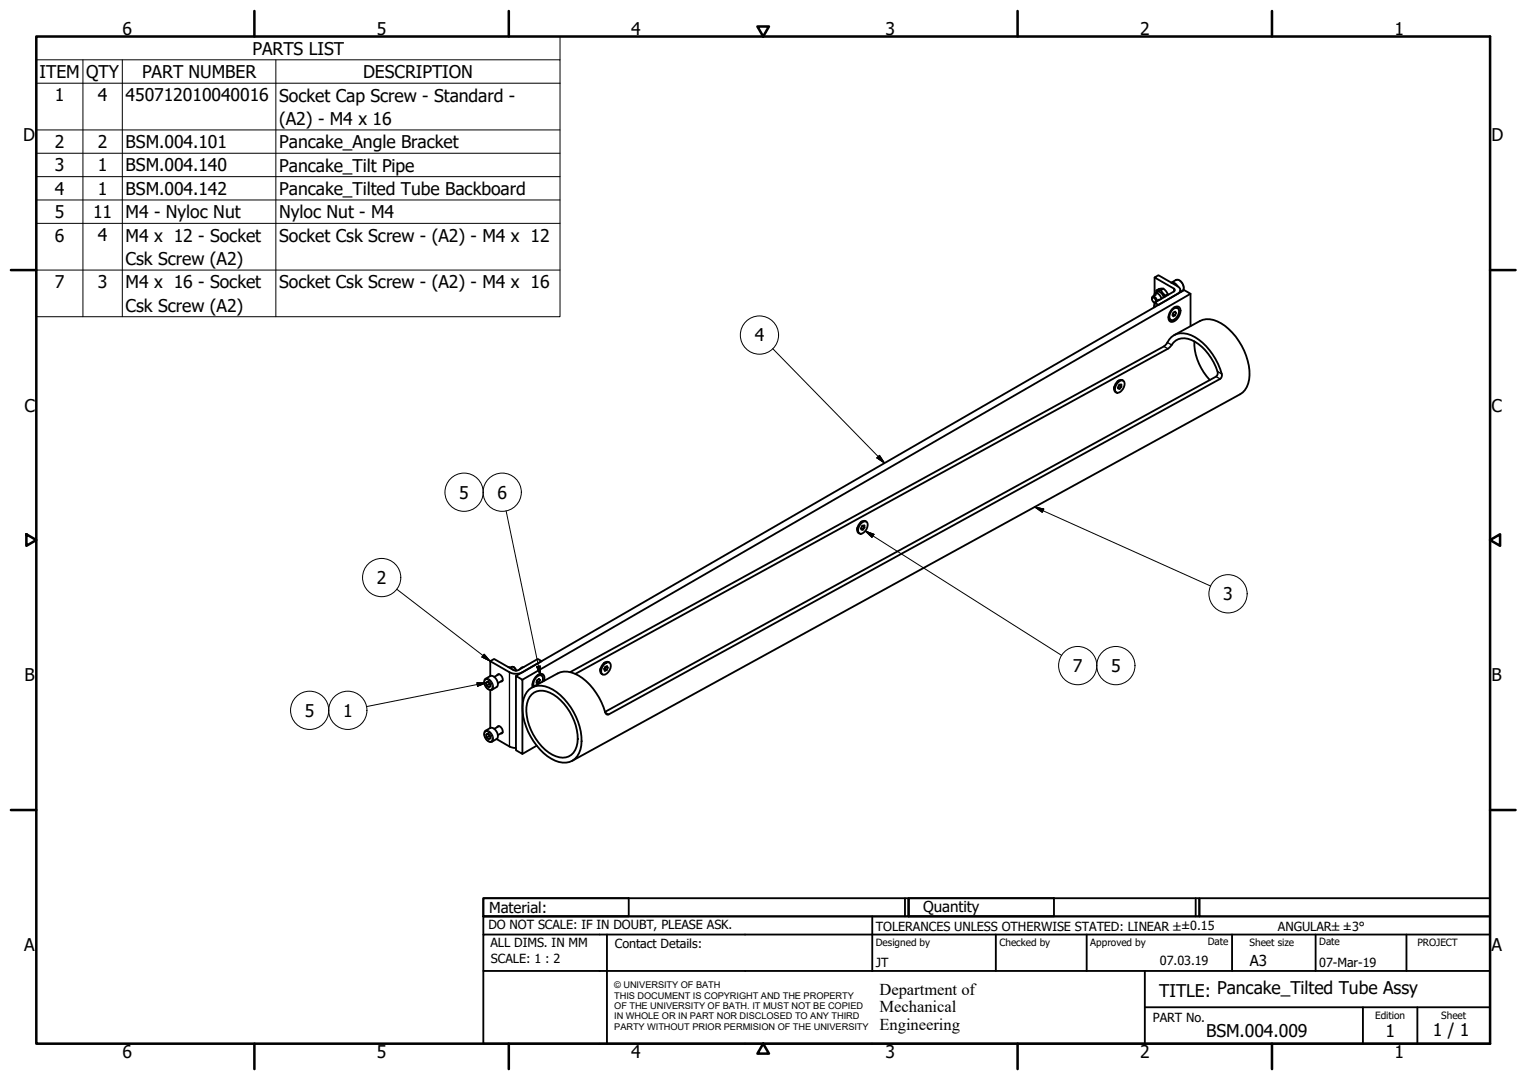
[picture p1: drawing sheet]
<svg xmlns="http://www.w3.org/2000/svg" width="420mm" height="297mm" viewBox="0 0 420 297" stroke-linecap="round" stroke-linejoin="round" font-family="sans-serif">
<!-- layer: Visible (ISO) -->
<g fill="none" stroke="#000" stroke-width=".51">
<path d="M317.7 76.3l1-.6 5.3 3a1.08 1.08 0 0 1 .8 1.1 1.08 1.08 0 0 1-.8 1l-5.3 3.1-1-.6 5.3-3.1 .3-.4-.3-.4zM317.7 76.3v4.5M318.2 79.9a1.86 1.86 0 0 1 1.9-.5 1.86 1.86 0 0 1 1.3 1.5v.2M320.1 79.4l-.7 .4M324 78.7a1.62 1.62 0 0 0-1.7-.9l1.3-.8a1.95 1.95 0 0 1 1.8 1 1.95 1.95 0 0 1-.1 2l-.5 .4v-.6M316.9 82.2l.3-.6a1.14 1.14 0 0 1 1.1 1.1M317.5 83.2l.1 .1M317.5 81.4l.3-.7a1.56 1.56 0 0 1 1.8 1.5M317.6 83.3h.1M317.7 83.6l-.2 .9M317.7 83.3v1.2M317.8 80.7l.7-.4a1.67 1.67 0 0 1 1.7 1.5"/>
<path d="M318 83a.83 .83 0 0 0-1-1.1l.2 1 .5 .3M318.1 81.1l-.9 .5M318.1 80.5l.1-.6 1.2-.1 1.3 1.5-.1 .3M319.1 82.4l-.5 .2-.6 .5M321.4 80.9l-.7 .4M321.5 87.2l.2 .5 .4 .3M322.5 85.1a1.25 1.25 0 0 1 1.1-.8 1.25 1.25 0 0 1 1.2 .6 3.2 3.2 0 0 1-2.3 3.6 1.14 1.14 0 0 1-.9-1.7zM322.7 85.1a.99 .99 0 0 1 1.7 .1 2.47 2.47 0 0 1-2.1 2.9 1.61 1.61 0 0 1 0-2.5zM322.7 86.4h.1M322.7 86.3v.1M323 84.6l.5-.1 .5 .2M323.1 92.2l7.1-3.9a6.3 6.3 0 0 1 6.9 1.3 17.3 17.3 0 0 1 6.6 14.8 5.5 5.5 0 0 1-2.5 4l-183.8 100.9"/>
<path d="M323.2 85.8l.4 .3-.3 .6M323.6 86.1l-.3-.4-.5 .3-.2 .7 .2 .3 .5-.3-.6-.3M327.6 80.8v8.9M328.6 93.9a15.1 15.1 0 0 0 4.3 10.6M306.5 106.4v.5M307.6 105.2a1.1 1.1 0 0 1 1.7-.2 2.51 2.51 0 0 1-1.9 3 1.42 1.42 0 0 1-.2-2.3zM307.9 104.6l-.4 .3M307.9 106l.6 .4-.4 .5M307.9 106l-.1 .1M307.9 106h.1M308.5 106.4v-.6l-.4-.1-.4 .6v.6h.4l-.4-.2M309.1 104.7a1.48 1.48 0 0 0-2.2 .9 1.47 1.47 0 0 0 .3 2.4"/>
<path d="M235.8 145.2v.5M237.2 143.4l-.4 .2M237.2 143.7a.89 .89 0 0 1 1.1-.3 .89 .89 0 0 1 .4 1.2 2.28 2.28 0 0 1-2.2 2.1 2.08 2.08 0 0 1 .7-3zM237.2 144.8l.7 .3-.5 .6M237.9 145.1l-.1-.6h-.4l-.4 .6v.6h.4l-.4-.3M238.4 143.5a1.45 1.45 0 0 0-2.2 .9 1.5 1.5 0 0 0 .3 2.3M133.4 186.8l1.5-.9a2.02 2.02 0 0 1 1.8 3.1l-1.3 .7a2.02 2.02 0 0 1-2-2.9zM133.8 187.8l.4-.3 .6 .5 .2 .8-.5 .2-.6-.4zM134.2 187.5l-.4 .3M134.6 187.9l.1 .2M134.7 188.1l-.8 .5M134.7 188.1l.1 .1"/>
<path d="M134.9 181.8l1.1-.6 5.3 3.1 .7 .2 .7-.2 5.3-3.1 1 .6-5.3 3.1-1.7 .4-1.8-.4zM134.9 181.8v4.1M134.9 189.8v10.4M136.8 185.7l.1-.2a1.24 1.24 0 0 1 1.2 .6 1.24 1.24 0 0 1 0 1.3h-.3M137.3 199.7l-1.3 .8M137.3 185.4l-1.3 .8M138.3 187.1l-1.3 .8M139.8 183.5l.6 .1 .5 .5M141.3 183.5l.4 .3 .3 .7-.2-.4a.87 .87 0 0 0-1.4-.5M142 185.9l1.7 1.1v20.4l-1.7-1.1zM142 185.9l183.8-106.1 1.8 1-183.9 106.2M144.1 183.5l-.5 .1-.6 .5"/>
<path d="M145.6 189.7a5.3 5.3 0 0 1 6.5 0 17.3 17.3 0 0 1 7.8 15.4 4.8 4.8 0 0 1-7.1 4.1 17.1 17.1 0 0 1-9-15.9 6.2 6.2 0 0 1 1.8-3.6zM146.3 191a4.6 4.6 0 0 1 6 .1 15.1 15.1 0 0 1 6.6 13.3 4.1 4.1 0 0 1-5.9 3.6 14.5 14.5 0 0 1-8-14.5l.7-1.8zM146.5 188.2l.3 .7M147.7 187.4h.1M147.8 187.1l-.1 .3M148 185.6h.5l.5 .2M148.2 186.8l.4 .3-.3-.3-.5 .3-.2 .7 .3 .3 .5-.4-.7-.3M148.6 187.1l-.2 .6M149.2 187.5a1.26 1.26 0 0 0-.5-1.8 2.51 2.51 0 0 0-1.8 3.1M149.7 187.3a1.18 1.18 0 0 0 0-1.5 1.18 1.18 0 0 0-1.5-.3l-.9 .8a3.2 3.2 0 0 0-.7 2.7M156.9 184.9l163.3-89.6 .6-.5a4.9 4.9 0 0 1 7-2.6 16.8 16.8 0 0 1 8.4 11l-.5 1-168.2 92.3a.69 .69 0 0 1-1-.6 16.8 16.8 0 0 0-8.4-10.6 5.5 5.5 0 0 0-4.7-.1l-7 3.9M158.3 185.3l163.1-89.4 .5-.5a4.3 4.3 0 0 1 5.9-1.9 14.3 14.3 0 0 1 7.3 9.1l-.5 1-168.1 92.2"/>
<path d="M165.1 184v.5M166.1 182.9a1.23 1.23 0 0 1 1.8-.5 2.31 2.31 0 0 1-2.1 3.1 1.85 1.85 0 0 1 .3-2.6zM166.5 182.2l-.4 .2M166.8 183.4l.4 .2-.2-.4-.5 .2-.3 .7 .2 .4 .5-.2M167.2 183.6l-.3 .7-.6-.4M167.7 182.2a1.48 1.48 0 0 0-2.2 1 1.44 1.44 0 0 0 .3 2.3M133.8 202.1l.4-.3 .6 .5 .2 .8-.5 .2-.6-.5zM134.2 201.8l-.4 .3M134.6 202.2l.1 .2M134.7 202.4l-.8 .4M134.7 202.4l.1 .1M134.9 200.2a2.02 2.02 0 0 1 1.8 3"/>
<path d="M134.9 200.2l-1.3 .8a1.95 1.95 0 0 0 0 2 1.95 1.95 0 0 0 1.8 1l1.3-.8M136.7 203.3l3.5 2 1.8 .4M136.8 200l.1-.2a1.25 1.25 0 0 1 1.2 .6 1.25 1.25 0 0 1 0 1.3h-.3M138.3 201.4l-1.3 .8M147.7 205.1l-4 2.3"/>
</g>
<!-- layer: Visible Narrow (ISO) -->
<path d="M323 79.4v.8M323.6 77a2.02 2.02 0 0 1 1.7 3M320.2 95.3l1.2 .6M321.2 94.2l1.2 .7M334.6 103.6l1.1 .6M335 102.2l1.2 .7M133.6 187a1.77 1.77 0 0 1 1.6 2.6 1.78 1.78 0 0 1-1.6-2.6zM133.6 186.7a2.02 2.02 0 0 1 1.8 3M140.2 184.9v20.4M166.5 195.9l1 .6M133.6 201.2a1.77 1.77 0 0 1 1.6 2.7 1.77 1.77 0 0 1-1.6-2.7zM133.6 201a2.02 2.02 0 0 1 1.8 3" fill="none" stroke="#000" stroke-width=".36"/>
<!-- layer: Visible (ISO) -->
<g fill="#000">
<circle cx="237.3" cy="144.7" r=".25"/>
<circle cx="166.3" cy="183.9" r=".25"/>
</g>
<!-- layer: Symbol (ISO) -->
<g fill="none" stroke="#000" stroke-width=".28">
<path d="M10 16.5v-6.5h144.1v6.5M10 16.5h144.1v6.4M10 16.5v70.6h144.1v-64.2M22.8 16.5v70.6M33.7 16.5v70.6M75.9 16.5v70.6M10 22.9h144.1M10 35.7h144.1M10 42.1h144.1M10 48.6h144.1M10 55h144.1M10 61.4h144.1"/>
<path d="M10 74.3h144.1M212.6 95.9l30.8 31.5M241.3 125.9l.7-.7 1.4 2.2zM284.7 139.5l2.5 .5-.4 .9zM284.7 139.5l48.4 21.7M139.3 140.5l9.4 45.2M238.1 146.1l2.4 .9-.6 .8zM238.1 146.1l54 34.2M109.2 162.1l25.7 19.7M133.2 179.9l1.7 1.9-2.3-1.1zM131.2 187.8h2.6l-2.4 1zM133.8 187.8l-32.9 6.5"/>
<path d="M147.7 183.4l1-.3v2.6z"/>
<circle cx="209" cy="92.2" r="5.3"/>
<circle cx="127.7" cy="135.4" r="5.3"/>
<circle cx="138.2" cy="135.4" r="5.3"/>
<circle cx="105" cy="158.9" r="5.3"/>
<circle cx="337.9" cy="163.3" r="5.3"/>
<circle cx="85.2" cy="195.4" r="5.3"/>
<circle cx="95.7" cy="195.4" r="5.3"/>
<circle cx="296.5" cy="183.1" r="5.3"/>
<circle cx="307" cy="183.1" r="5.3"/>
</g>
<!-- layer: Border (ISO) -->
<g fill="none" stroke="#000" stroke-width=".7">
<path d="M10 10h400v277h-400zM70 3v7M140 3v7M208.4 7.3h3.2l-1.6 2.7zM280 3v7M350 3v7M3 74.3h7M410 74.3h7M7.3 146.9l2.7 1.6-2.7 1.6zM410 148.5l2.7-1.6v3.2zM3 222.8h7M410 222.8h7"/>
<path d="M70 287v7M140 287v7M210 287l1.6 2.8h-3.2zM280 287v7M350 287v7"/>
</g>
<!-- layer: Title (ISO) -->
<g fill="none" stroke="#000" stroke-width=".51">
<path d="M133 247h40v5h-40zM133 247h117v5h-117zM133 257v-5h277v5M133 257h277v30h-277zM167 257v30M240 252v15M249 247v5M250 247h40v5h-40zM250 247h80v5h-80zM274 257v10M299 257v10M329 247v5"/>
<path d="M330 247h80v5h-80zM339 257v10M362 257v10M387 257v10M133 267h277M315 277h95M315 267v20M375 277v10M390 277v10"/>
</g>
<!-- layer: Symbol (ISO) -->
<path d="M241.3 125.9l2.1 1.5zM241.3 125.9l.7-.7 1.4 2.2zM238.1 146.1l2.4 .9zM238.1 146.1l2.4 .9-.6 .8zM284.7 139.5l2.5 .5zM284.7 139.5l2.5 .5-.4 .9zM131.4 188.8l2.4-1zM131.2 187.8h2.6l-2.4 1zM132.6 180.7l2.3 1.1zM133.2 179.9l1.7 1.9-2.3-1.1zM147.7 183.4l1 2.3zM147.7 183.4l1-.3v2.6z" fill="#000" stroke="#000" stroke-width=".28"/>
<g font-size="4.8">
<text x="33.7" y="9.6">6</text>
<text x="103.7" y="9.6">5</text>
<text x="173.7" y="9.6">4</text>
<text x="243.7" y="9.6">3</text>
<text x="313.7" y="9.6">2</text>
<text x="383.7" y="9.6">1</text>
<text x="69.4" y="15">PARTS LIST</text>
<text x="10.9" y="21.4">ITEM</text>
<text x="23.7" y="21.5">QTY</text>
<text x="39.1" y="21.4">PART NUMBER</text>
<text x="99.9" y="21.5">DESCRIPTION</text>
<text x="15.1" y="27.9">1</text>
<text x="26.9" y="27.8">4</text>
<text x="34.6" y="27.9">450712010040016</text>
<text x="76.8" y="27.9">Socket Cap Screw - Standard -</text>
<text x="76.8" y="34.3">(A2) - M4 x 16</text>
<text x="6.3" y="38.9">D</text>
<text x="15.1" y="40.7">2</text>
<text x="26.9" y="40.7">2</text>
<text x="34.6" y="40.7">BSM.004.101</text>
<text x="76.8" y="40.8">Pancake_Angle Bracket</text>
<text x="410.4" y="38.9">D</text>
<text x="15.1" y="47.1">3</text>
<text x="26.9" y="47.1">1</text>
<text x="34.6" y="47.1">BSM.004.140</text>
<text x="76.8" y="47.2">Pancake_Tilt Pipe</text>
<text x="15.1" y="53.5">4</text>
<text x="26.9" y="53.5">1</text>
<text x="34.6" y="53.6">BSM.004.142</text>
<text x="76.8" y="53.6">Pancake_Tilted Tube Backboard</text>
<text x="15.1" y="60">5</text>
<text x="25.6" y="60">11</text>
<text x="34.6" y="60">M4 - Nyloc Nut</text>
<text x="76.8" y="60">Nyloc Nut - M4</text>
<text x="15.1" y="66.4">6</text>
<text x="26.9" y="66.4">4</text>
<text x="34.6" y="66.5">M4 x 12 - Socket</text>
<text x="76.8" y="66.5">Socket Csk Screw - (A2) - M4 x 12</text>
<text x="34.6" y="72.9">Csk Screw (A2)</text>
<text x="15.1" y="79.2">7</text>
<text x="26.9" y="79.3">3</text>
<text x="34.6" y="79.3">M4 x 16 - Socket</text>
<text x="76.8" y="79.3">Socket Csk Screw - (A2) - M4 x 16</text>
<text x="34.6" y="85.7">Csk Screw (A2)</text>
<text x="207.7" y="93.9">4</text>
<text x="6.7" y="113.2">C</text>
<text x="410.4" y="113.2">C</text>
<text x="126.4" y="137.1">5</text>
<text x="136.9" y="137.2">6</text>
<text x="103.7" y="160.6">2</text>
<text x="336.6" y="165.1">3</text>
<text x="295.2" y="184.8">7</text>
<text x="305.7" y="184.8">5</text>
<text x="6.8" y="187.4">B</text>
<text x="410.4" y="187.4">B</text>
<text x="83.9" y="197.1">5</text>
<text x="94.4" y="197.1">1</text>
<text x="6.7" y="261.7">A</text>
<text x="410.4" y="261.7">A</text>
<text x="319" y="274.2">TITLE: Pancake_Tilted Tube Assy</text>
<text x="331.9" y="285.3">BSM.004.009</text>
<text x="381.2" y="285.3">1</text>
<text x="394.2" y="285">1 / 1</text>
<text x="33.7" y="291">6</text>
<text x="103.7" y="290.9">5</text>
<text x="173.7" y="290.9">4</text>
<text x="243.7" y="291">3</text>
<text x="313.7" y="291">2</text>
<text x="383.7" y="290.9">1</text>
</g>
<g font-size="4.6">
<text x="242" y="273.7">Department of</text>
<text x="242" y="278.4">Mechanical</text>
<text x="242" y="283.2">Engineering</text>
</g>
<g font-size="4.1">
<text x="134.6" y="251.1">Material:</text>
<text x="254" y="250.8">Quantity</text>
<text x="343.9" y="265.6">A3</text>
</g>
<g font-size="3.5">
<text x="134.4" y="255.6">DO NOT SCALE: IF IN DOUBT, PLEASE ASK.</text>
<text x="241" y="256">TOLERANCES UNLESS OTHERWISE STATED: LINEAR ±±0.15</text>
<text x="351.6" y="256">ANGULAR±±3°</text>
<text x="134.9" y="260.6">ALL DIMS. IN MM</text>
<text x="169.2" y="260.6">Contact Details:</text>
<text x="135.1" y="264.8">SCALE: 1 : 2</text>
<text x="241" y="266">JT</text>
<text x="319.2" y="265.5">07.03.19</text>
<text x="363" y="266">07-Mar-19</text>
<text x="317.2" y="281.2">PART No.</text>
</g>
<g font-size="2.8">
<text x="241" y="260.1">Designed by</text>
<text x="275" y="260.1">Checked by</text>
<text x="300" y="260.1">Approved by</text>
<text x="332.3" y="260">Date</text>
<text x="343.8" y="260.1">Sheet size</text>
<text x="363" y="260">Date</text>
<text x="390" y="260.1">PROJECT</text>
<text x="378.4" y="280.1">Edition</text>
<text x="396.6" y="280.1">Sheet</text>
</g>
<g font-size="2.5">
<text x="169" y="271.9">© UNIVERSITY OF BATH</text>
<text x="169" y="274.7">THIS DOCUMENT IS COPYRIGHT AND THE PROPERTY</text>
<text x="169" y="277.5">OF THE UNIVERSITY OF BATH. IT MUST NOT BE COPIED</text>
<text x="169" y="280.4">IN WHOLE OR IN PART NOR DISCLOSED TO ANY THIRD</text>
<text x="169" y="283.2">PARTY WITHOUT PRIOR PERMISION OF THE UNIVERSITY</text>
</g>
</svg>
